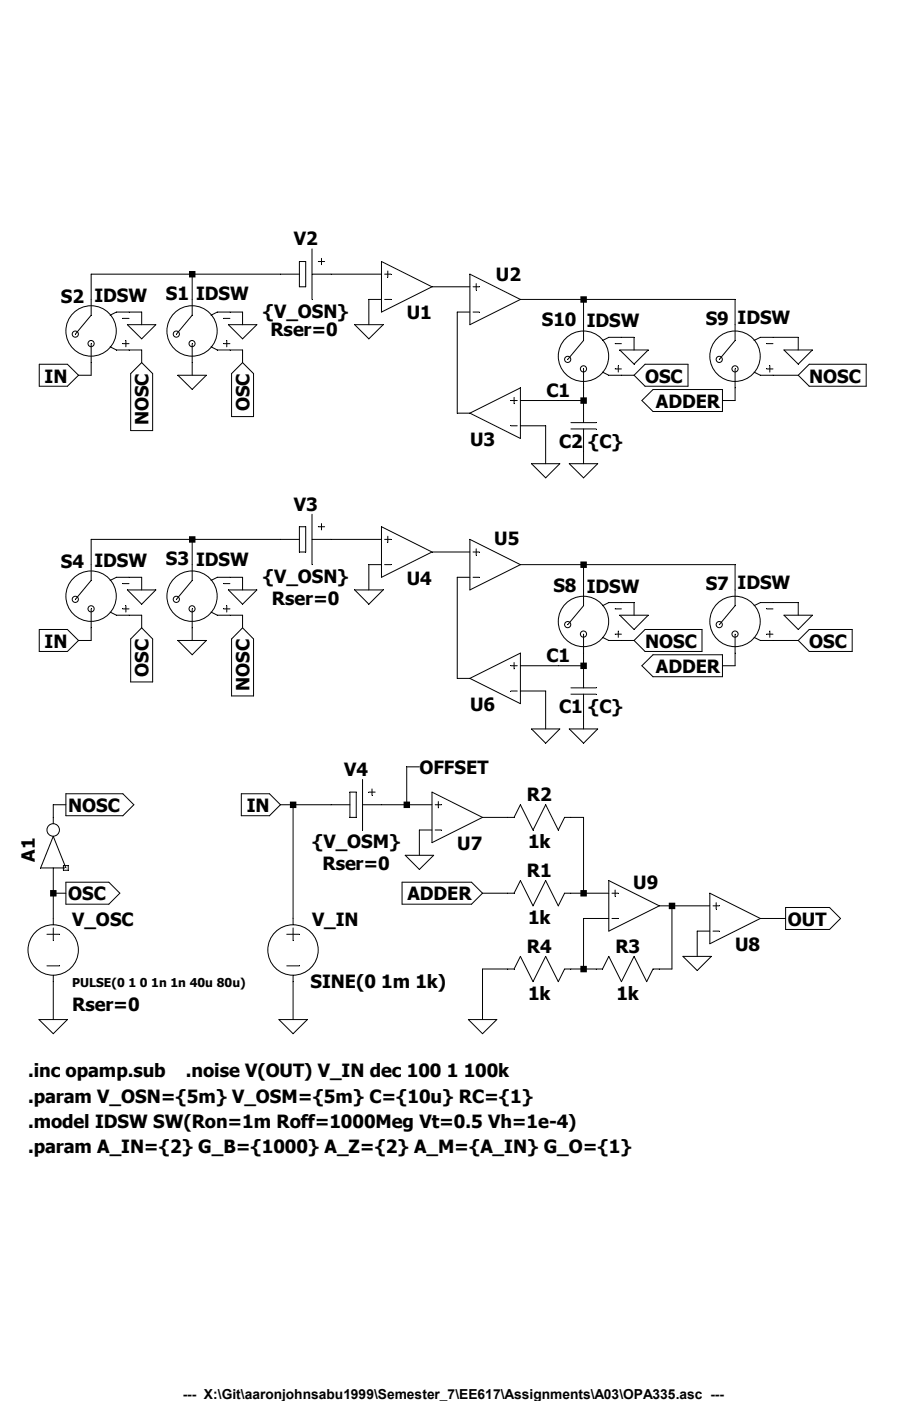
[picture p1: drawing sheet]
<svg xmlns="http://www.w3.org/2000/svg" width="279mm" height="432mm" viewBox="0 0 279 432" stroke-linecap="round" stroke-linejoin="round" font-family="sans-serif">
<g fill="none" stroke="#000" stroke-width=".31">
<path d="M96.2 76.7v15.6M99.1 79.6v2M86.5 84.5h5.8M92.3 80.6h2v7.8h-2zM96.2 84.5h5.9M98.2 80.6h1.9M117.6 80.6l15.6 7.8-15.6 7.8zM118.6 92.3h2M118.6 84.5h2M119.6 83.5v2M144.9 84.5l15.6 7.8-15.6 7.8zM145.9 96.2h1.9"/>
<path d="M145.9 88.4h1.9M146.9 87.4v2M144.9 127.3l15.6-7.8v15.6zM157.6 131.2h1.9M157.6 123.4h1.9M158.5 122.5v1.9M96.2 158.5v15.5M86.5 166.2h5.8M92.3 162.3h2v7.8h-2zM96.2 166.2h5.9M98.2 162.3h1.9M99.1 161.4v1.9"/>
<path d="M117.6 162.3l15.6 7.8-15.6 7.8zM118.6 174h2M118.6 166.2h2M119.6 165.3v1.9M144.9 166.2l15.6 7.8-15.6 7.8zM145.9 177.9h1.9M145.9 170.1h1.9M146.9 169.2v1.9M144.9 209.1l15.6-7.8v15.6zM157.6 213h1.9M157.6 205.2h1.9M158.5 204.2v2"/>
<path d="M176.1 212h7.8M176.1 214h7.8M180 205.2v6.8M180 214v6.8M16.4 251.9v2M16.4 257.8l3.9 9.7h-7.8zM102.1 248h5.8M107.9 244.1h2v7.8h-2zM111.8 248h5.8M111.8 240.2v15.6M113.7 244.1h2M114.7 243.2v1.9"/>
<path d="M133.2 244.1l15.6 7.8-15.6 7.8zM134.2 255.8h1.9M134.2 248h1.9M135.2 247.1v1.9M19.6 266.8h1.4v1.4h-1.4zM218.9 275.3l15.6 7.8-15.6 7.8zM219.9 279.2h1.9M220.9 278.2v2M14.5 288h3.9M14.5 297.7h3.9M16.4 283.1v1.9M16.4 286v3.9"/>
<path d="M88.4 288h3.9M88.4 297.7h3.9M90.4 283.1v1.9M90.4 286v3.9M219.9 287h1.9M16.4 300.6v2M90.4 300.6v2"/>
<circle cx="16.4" cy="255.8" r="1.93"/>
<circle cx="16.4" cy="292.8" r="7.8"/>
<circle cx="90.4" cy="292.8" r="7.8"/>
</g>
<g fill="none" stroke="#000" stroke-width=".31">
<path d="M34 97.2l1.9-1h7.8v3.9M37.8 98.1h2M59.3 84.5v12.7l-4.9 5.8M65.1 97.2l1.9-1h7.8v3.9M69 98.1h1.9M86.5 84.5h-58.4v12.7l-4.9 5.8M102.1 84.5h15.5M117.6 92.3h-3.9v7.8M133.2 88.4h11.7M144.9 96.2h-3.9v31.1h3.9M160.5 92.3h66.2v12.6l-4.9 5.9M180 92.3v12.6l-4.9 5.9"/>
<path d="M12.1 112.3h8.7l3.4 3.4-3.4 3.3h-8.7zM28.1 105.9v9.8h-3.9M34 106.9l1.9 1h7.8v3.9M37.8 105.9h2M38.8 104.9v2M39.3 100.1h8.7l-4.3 4.3zM43.7 111.8l3.4 3.3v17.6h-6.8v-17.6zM54.9 115.7h8.7l-4.3 4.3zM59.3 105.9v9.8M65.1 106.9l1.9 1h7.8v3.9M69 105.9h1.9M69.9 104.9v2"/>
<path d="M70.4 100.1h8.8l-4.4 4.3zM74.8 111.8l3.4 3.3v13.3h-6.8v-13.3zM109.4 100.1h8.8l-4.5 4.3zM180 113.7v16.6M185.8 104.9l1.9-.9h7.8v3.9M185.8 114.7l1.9 1h7.8M189.7 105.9h1.9M189.7 113.7h1.9M190.7 112.7v2M191.1 107.9h8.8l-4.4 4.3zM195.5 115.7l3.4-3.4h13.3v6.7h-13.3zM226.7 113.7v9.7h-3.9"/>
<path d="M232.5 104.9l2-.9h11.7v3.9M232.5 114.7l2 1h11.7M236.4 105.9h2M236.4 113.7h2M237.4 112.7v2M241.8 107.9h8.7l-4.3 4.3zM246.2 115.7l3.4-3.4h17.5v6.7h-17.5zM160.5 123.4h19.5M160.5 131.2h7.8v11.7M176.1 130.3h7.8M176.1 132.2h7.8M180 132.2v10.7"/>
<path d="M198 123.4l3.4-3.3h21.4v6.7h-21.4zM163.9 142.9h8.7l-4.3 4.4zM175.6 142.9h8.7l-4.3 4.4zM34 178.9l1.9-1h7.8v3.9M37.8 179.9h2M59.3 166.2v12.7l-4.9 5.8M65.1 178.9l1.9-1h7.8v3.9M69 179.9h1.9M86.5 166.2h-58.4v12.7l-4.9 5.8M102.1 166.2h15.5M117.6 174h-3.9v7.8M133.2 170.1h11.7"/>
<path d="M144.9 177.9h-3.9v31.2h3.9M160.5 174h66.2v12.7l-4.9 5.8M180 174v12.7l-4.9 5.8M12.1 194h8.7l3.4 3.4-3.4 3.4h-8.7zM28.1 187.7v9.7h-3.9M34 188.6l1.9 1h7.8v3.9M37.8 187.7h2M38.8 186.7v1.9M39.3 181.8h8.7l-4.3 4.4zM43.7 193.5l3.4 3.4v13.3h-6.8v-13.3zM54.9 197.4h8.7l-4.3 4.4zM59.3 187.7v9.7"/>
<path d="M65.1 188.6l1.9 1h7.8v3.9M69 187.7h1.9M69.9 186.7v1.9M70.4 181.8h8.8l-4.4 4.4zM74.8 193.5l3.4 3.4v17.6h-6.8v-17.6zM109.4 181.8h8.8l-4.5 4.4zM180 195.5v9.7h-19.5M185.8 186.7l1.9-1h7.8v3.9M185.8 196.4l1.9 1h7.8M189.7 187.7h1.9M189.7 195.5h1.9M190.7 194.5v1.9"/>
<path d="M191.1 189.6h8.8l-4.4 4.4zM195.5 197.4l3.4-3.4h17.6v6.8h-17.6zM226.7 195.5v9.7h-3.9M232.5 186.7l2-1h11.7v3.9M232.5 196.4l2 1h11.7M236.4 187.7h2M236.4 195.5h2M237.4 194.5v1.9M241.8 189.6h8.7l-4.3 4.4zM246.2 197.4l3.4-3.4h13.2v6.8h-13.2zM160.5 213h7.8v11.7M198 205.2l3.4-3.4h21.4v6.8h-21.4z"/>
<path d="M129.3 236.3h-3.9v11.7M163.9 224.7h8.7l-4.3 4.4zM175.6 224.7h8.7l-4.3 4.4zM180 220.8v3.9M20.3 244.6h17.6l3.4 3.4-3.4 3.4h-17.6zM20.3 248h-3.9v3.9M74.4 244.6h8.7l3.4 3.4-3.4 3.4h-8.7zM86.5 248h15.6M90.4 248v35.1M117.6 248h15.6M133.2 255.8h-3.9v7.8M148.8 251.9h9.7l2-3.9 3.9 7.8 3.9-7.8 3.9 7.8 1.9-3.9h5.9v23.4"/>
<path d="M16.4 275.3h3.9M16.4 267.5v15.6M20.3 271.9h13.3l3.4 3.4-3.4 3.4h-13.3zM124 271.9h21.4l3.4 3.4-3.4 3.4h-21.4zM125 263.6h8.7l-4.4 4.4zM148.8 275.3h9.7l2-3.9 3.9 7.8 3.9-7.8 3.9 7.8 1.9-3.9h13.6M187.7 271.4l15.6 7.8-15.6 7.8zM188.7 275.3h2M189.7 274.3v2M203.3 279.2h15.6M207.2 279.2v19.5h-5.8l-2 3.9-3.9-7.8-3.9 7.8-3.9-7.8-1.9 3.9h-11.7l-1.9 3.9-3.9-7.8-3.9 7.8-3.9-7.8-2 3.9h-9.7v15.5M242.3 279.7h13.5l3.4 3.4-3.4 3.4h-13.5z"/>
<path d="M187.7 283.1h-7.7v15.6M188.7 283.1h2M210.6 294.8h8.8l-4.4 4.3zM218.9 287h-3.9v7.8M234.5 283.1h7.8M12 314.2h8.8l-4.4 4.4zM16.4 302.6v11.6M86 314.2h8.8l-4.4 4.4zM90.4 302.6v11.6M144.4 314.2h8.8l-4.4 4.4z"/>
<circle cx="23.2" cy="103" r=".95"/>
<circle cx="28.1" cy="102" r="7.8"/>
<circle cx="28.1" cy="105.9" r=".95"/>
<circle cx="54.4" cy="103" r=".95"/>
<circle cx="59.2" cy="102" r="7.8"/>
<circle cx="59.2" cy="105.9" r=".94"/>
<circle cx="175.1" cy="110.8" r=".95"/>
<circle cx="179.9" cy="109.8" r="7.8"/>
<circle cx="179.9" cy="113.7" r=".95"/>
<circle cx="221.8" cy="110.8" r=".95"/>
<circle cx="226.7" cy="109.8" r="7.8"/>
<circle cx="226.7" cy="113.7" r=".95"/>
<circle cx="23.2" cy="184.7" r=".95"/>
<circle cx="28.1" cy="183.7" r="7.8"/>
<circle cx="28.1" cy="187.6" r=".95"/>
<circle cx="54.4" cy="184.7" r=".95"/>
<circle cx="59.2" cy="183.7" r="7.8"/>
<circle cx="59.2" cy="187.6" r=".94"/>
<circle cx="175.1" cy="192.5" r=".95"/>
<circle cx="179.9" cy="191.5" r="7.8"/>
<circle cx="179.9" cy="195.4" r=".95"/>
<circle cx="221.8" cy="192.5" r=".95"/>
<circle cx="226.7" cy="191.5" r="7.8"/>
<circle cx="226.7" cy="195.4" r=".95"/>
</g>
<path d="M15.5 274.3h1.9v2h-1.9zM58.3 83.5h2v2h-2zM58.3 165.3h2v2h-2zM89.4 247.1h2v1.9h-2zM124.5 247.1h1.9v1.9h-1.9zM179 91.3h2v2h-2zM179 122.5h2v2h-2zM179 173.1h2v1.9h-2zM179 204.2h2v2h-2zM179 274.3h2v2h-2zM179 297.7h2v2h-2zM206.2 278.2h2v2h-2z" fill-rule="evenodd" fill="#000"/>
<g font-size="5.6">
<text x="90.6" y="75.6">V2</text>
<text x="153" y="86.7">U2</text>
<text x="18.8" y="93.3">S2</text>
<text x="29.1" y="93">IDSW</text>
<text x="51.2" y="92.3">S1</text>
<text x="60.5" y="92.6">IDSW</text>
<text x="81" y="97.9">{V_OSN}</text>
<text x="125.4" y="98.4">U1</text>
<text x="167.1" y="100.6">S10</text>
<text x="181" y="100.8">IDSW</text>
<text x="217.6" y="100.1">S9</text>
<text x="227.5" y="99.9">IDSW</text>
<text x="83.4" y="103.5">Rser=0</text>
<text x="13.8" y="117.9">IN</text>
<text x="198.9" y="117.9">OSC</text>
<text x="249.6" y="117.9">NOSC</text>
<text x="168.5" y="122.3">C1</text>
<text x="202.3" y="125.7">ADDER</text>
<text x="45.8" y="131.1" transform="rotate(-90 45.8 131.1)">NOSC</text>
<text x="76.9" y="126.8" transform="rotate(-90 76.9 126.8)">OSC</text>
<text x="145" y="137.4">U3</text>
<text x="172.4" y="138.1">C2 {C}</text>
<text x="90.6" y="157.4">V3</text>
<text x="152.4" y="168">U5</text>
<text x="18.8" y="175.1">S4</text>
<text x="29.1" y="174.8">IDSW</text>
<text x="51.2" y="174.1">S3</text>
<text x="60.5" y="174.3">IDSW</text>
<text x="81" y="179.7">{V_OSN}</text>
<text x="125.4" y="180.2">U4</text>
<text x="170.6" y="182.4">S8</text>
<text x="181" y="182.6">IDSW</text>
<text x="217.6" y="181.9">S7</text>
<text x="227.5" y="181.7">IDSW</text>
<text x="83.9" y="186.5">Rser=0</text>
<text x="13.8" y="199.6">IN</text>
<text x="198.9" y="199.6">NOSC</text>
<text x="249.6" y="199.6">OSC</text>
<text x="45.8" y="208.6" transform="rotate(-90 45.8 208.6)">OSC</text>
<text x="168.5" y="204">C1</text>
<text x="202.3" y="207.4">ADDER</text>
<text x="76.9" y="212.9" transform="rotate(-90 76.9 212.9)">NOSC</text>
<text x="145" y="219.1">U6</text>
<text x="172.4" y="219.8">C1 {C}</text>
<text x="106.2" y="239.1">V4</text>
<text x="129.3" y="238.6">OFFSET</text>
<text x="21" y="250.3">NOSC</text>
<text x="76.1" y="250.3">IN</text>
<text x="162.5" y="246.9">R2</text>
<text x="96.3" y="261.5">{V_OSM}</text>
<text x="141" y="262">U7</text>
<text x="162.9" y="261.5">1k</text>
<text x="10.8" y="265.6" transform="rotate(-90 10.8 265.6)">A1</text>
<text x="99.4" y="268.3">Rser=0</text>
<text x="162.5" y="270.3">R1</text>
<text x="195.3" y="273.9">U9</text>
<text x="21" y="277.5">OSC</text>
<text x="125.6" y="277.5">ADDER</text>
<text x="22.3" y="285.3">V_OSC</text>
<text x="96.2" y="285.3">V_IN</text>
<text x="162.9" y="284.8">1k</text>
<text x="243" y="285.3">OUT</text>
<text x="162.5" y="293.6">R4</text>
<text x="189.8" y="293.6">R3</text>
<text x="226.7" y="293.1">U8</text>
<text x="95.8" y="304.5">SINE(0 1m 1k)</text>
<text x="22.3" y="311.6">Rser=0</text>
<text x="162.9" y="308.2">1k</text>
<text x="190.1" y="308.2">1k</text>
<text x="8.6" y="332.1">.inc opamp.sub</text>
<text x="57.3" y="332.1">.noise V(OUT) V_IN dec 100 1 100k</text>
<text x="8.6" y="339.9">.param V_OSN={5m} V_OSM={5m} C={10u} RC={1}</text>
<text x="8.6" y="347.6">.model IDSW SW(Ron=1m Roff=1000Meg Vt=0.5 Vh=1e-4)</text>
<text x="8.6" y="355.4">.param A_IN={2} G_B={1000} A_Z={2} A_M={A_IN} G_O={1}</text>
</g>
<text font-size="4.2" x="56.3" y="431.1">--- X:\Git\aaronjohnsabu1999\Semester_7\EE617\Assignments\A03\OPA335.asc ---</text>
<text font-size="3.8" x="22.3" y="304.1">PULSE(0 1 0 1n 1n 40u 80u)</text>
</svg>
